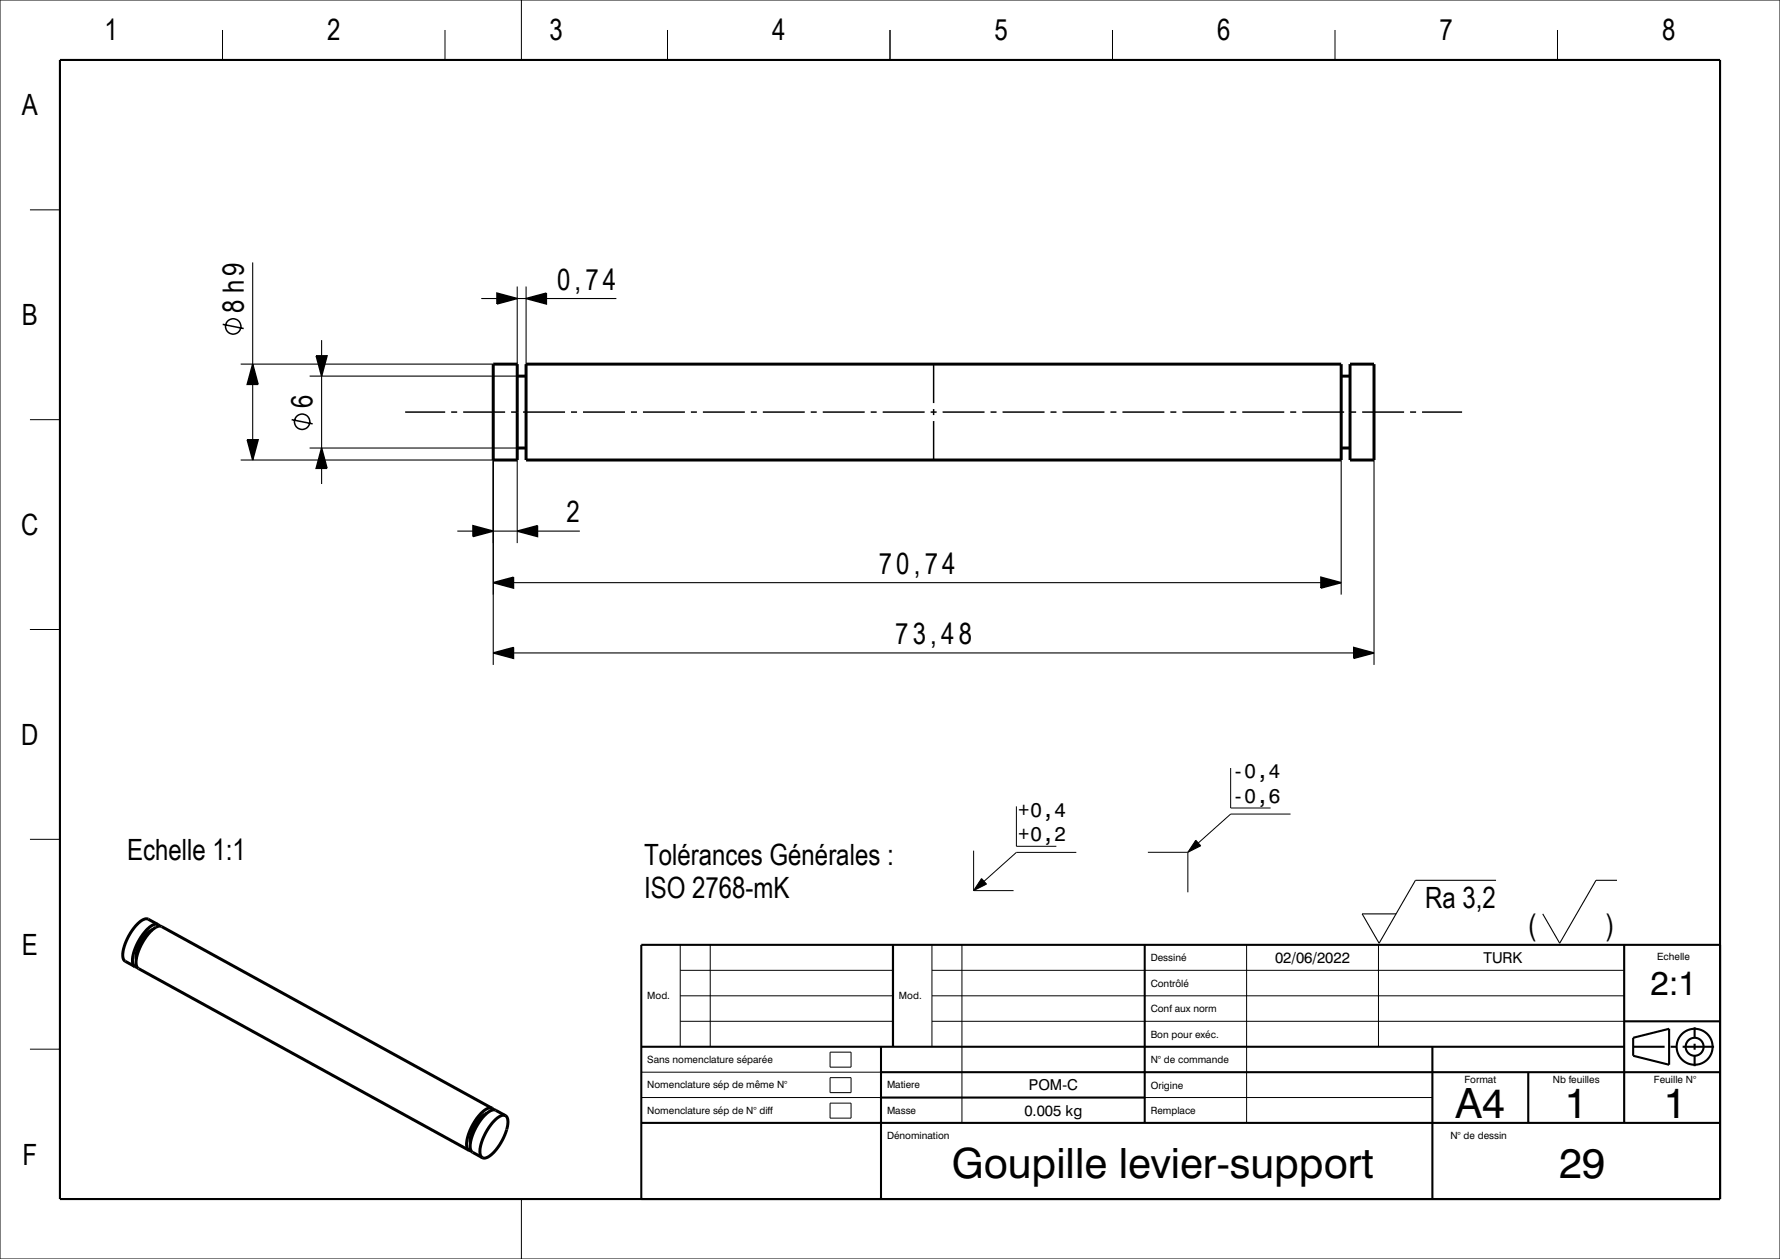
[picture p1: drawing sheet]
<svg xmlns="http://www.w3.org/2000/svg" width="297mm" height="210mm" viewBox="0 0 297 210" stroke-linecap="round" stroke-linejoin="round" font-family="sans-serif">
<g fill="#000">
<path d="M52.8 59.4h1.8l-.9 3.3z" fill-rule="evenodd"/>
<path d="M82.9 48.9l3.4 .9-3.4 .9z" fill-rule="evenodd"/>
<path d="M87.8 49.8l3.4-.9v1.8z" fill-rule="evenodd"/>
<path d="M41.3 73.4h1.8l-.9 3.3z" fill-rule="evenodd"/>
<path d="M42.2 60.7l.9 3.4h-1.8z" fill-rule="evenodd"/>
<path d="M53.7 74.7l.9 3.4h-1.8z" fill-rule="evenodd"/>
<path d="M78.9 87.7l3.4 .9-3.4 .9z" fill-rule="evenodd"/>
<path d="M82.3 97.2l3.4-.9v1.8z" fill-rule="evenodd"/>
<path d="M86.3 88.6l3.4-.9v1.8z" fill-rule="evenodd"/>
<path d="M220.4 96.3l3.4 .9-3.4 .9z" fill-rule="evenodd"/>
<path d="M82.3 108.9l3.4-.9v1.8z" fill-rule="evenodd"/>
<path d="M225.9 108l3.4 .9-3.4 .9z" fill-rule="evenodd"/>
<path d="M163.8 146.5l.8 1-2.1 1.1z" fill-rule="evenodd"/>
<path d="M199.5 140.1l.9 1-2.2 1.1z" fill-rule="evenodd"/>
</g>
<g fill="none" stroke="#000" stroke-width=".18">
<path d="M42.2 43.8v16.9M53.7 56.7v2.7M80.3 49.8h2.6M86.3 47.8v14.9h-34.6M86.3 49.8h1.5M87.8 47.8v14.9M91.2 49.8h11.6M40.2 76.7h42.1v34.2M40.2 60.7h42.1M42.2 64.1v9.3M51.7 74.7h34.6M53.7 62.7v12"/>
<path d="M53.7 78.1v2.6M86.3 76.7v13.9M223.8 76.7v22.5M229.3 76.7v34.2M76.3 88.6h2.6M82.3 88.6h4M85.7 97.2h134.7M89.7 88.6h7.1M85.7 108.9h140.2M249.6 146.8h-13.4l-6.1 10.5-2.8-4.9h5.6M269.8 146.8h-3.5l-6.1 10.5-2.8-4.9"/>
</g>
<g fill="none" stroke="#000" stroke-width=".5">
<path d="M82.3 60.7h4v16h-4zM86.3 74.7h1.5M86.3 62.7h1.5M87.8 60.7h136v16h-136zM223.8 74.7h1.5M223.8 62.7h1.5M225.3 60.7h4v16h-4zM25.5 155.1a5.7 5.7 0 0 0-2.8 4.9M26.4 154.2l-1.7-.9a2 2 0 0 0-2 1 7.9 7.9 0 0 0-2.2 5.5l.4 .5 1.6 .9M26.4 154.2a2 2 0 0 0-2 1 7.9 7.9 0 0 0-2.2 5.5l.3 .5M26.4 154.2l.2 .3M22.5 161.2l.4 .1"/>
<path d="M78.3 191.9l.3 .1M81.2 185.7a5.7 5.7 0 0 0-2.7 5M82.1 184.9l-55.1-30.4a1.98 1.98 0 0 0-2 1 8 8 0 0 0-2.3 5.5l.4 .6 55.2 30.3M82.1 184.9a2 2 0 0 0-2 1 7.9 7.9 0 0 0-2.2 5.4l.4 .6M82.1 184.9l.3 .2M84.3 186.1a1.99 1.99 0 0 0-2 1 7.8 7.8 0 0 0-2.2 5.5l.4 .5M84.3 186.1a1.87 1.87 0 0 1 .3 2.1 8.1 8.1 0 0 1-3.4 4.9l-.3 .1-.4-.1M84.3 186.1l-1.6-.9a2.01 2.01 0 0 0-2 1 7.9 7.9 0 0 0-2.2 5.5l.3 .5 1.7 .9"/>
</g>
<g fill="none" stroke="#000" stroke-width=".17">
<path d="M0 0h297v210h-297zM37.1 5v5M74.2 5v5M87 0v10M111.4 5v5M148.5 5v5M185.6 5v5M222.8 5v5M259.9 5v5M5 35h5M5 70h5M5 105h5"/>
<path d="M5 140h5M169.6 134.5v6.7h6.7M205.3 128.1v6.7h6.7M215.3 135.8h-10l-5.4 4.8M113.5 157.6v17M118.5 157.6v17M155.5 157.6v17M160.5 157.6v29.7M162.5 141.9v6.7M162.5 148.6h6.6M163.8 146.5l.8 1-2.1 1.1zM179.6 142.2h-10l-5.4 4.8"/>
<path d="M191.5 142.2h6.7M198.2 142.2v6.6M199.5 140.1l.9 1-2.2 1.1zM208 157.6v29.7M230 157.6v17M5 175h5M107 178.8h40M113.5 170.4h35.5M113.5 166.1h35.5M113.5 161.9h35.5M138.5 175.5h3.5v2.5h-3.5zM138.5 179.8h3.5v2.5h-3.5z"/>
<path d="M155.5 170.4h115.5M155.5 166.1h115.5M155.5 161.9h115.5M107 183.1h132M138.5 184h3.5v2.5h-3.5zM87 200v10"/>
</g>
<g fill="none" stroke="#000" stroke-width=".35">
<path d="M10 10h277v190h-277zM149 157.6v17M191 157.6v29.7M271 157.6v29.7M287 157.6h-180v42.4M107 174.6h164M147 174.6v25.4M147 178.8h140M239 174.6v25.4M255 178.8v8.5M271 170.4h16M272.5 174.6h5.2"/>
<path d="M272.5 173.1l6-1.5v6l-6-1.5zM278.8 174.6h.9M280.8 174.6h5.2M282.8 171.4v1.7M282.8 174.1v1M282.8 176.1v1.7M107 187.3h180M147 183.1h44"/>
<circle cx="282.8" cy="174.6" r="1.5"/>
<circle cx="282.8" cy="174.6" r="3"/>
</g>
<g fill="none" stroke="#000" stroke-width=".25">
<path d="M37.2 54.1l3.5 .7M52.8 59.4h1.8l-.9 3.3zM82.9 48.9l3.4 .9-3.4 .9zM87.8 49.8l3.4-.9v1.8zM41.3 73.4h1.8l-.9 3.3zM42.2 60.7l.9 3.4h-1.8zM48.7 70l3.5 .7M53.7 74.7l.9 3.4h-1.8zM67.6 68.7h6.7M75.3 68.7h1M77.3 68.7h7M85.3 68.7h1"/>
<path d="M87.3 68.7h7M95.3 68.7h1M97.3 68.7h7M105.3 68.7h1M107.3 68.7h7M115.3 68.7h1M117.3 68.7h7M125.3 68.7h1M127.3 68.7h7M135.3 68.7h1M137.3 68.7h7M145.3 68.7h1"/>
<path d="M147.3 68.7h7M155.3 68.7h1M155.8 60.7v6.5M155.8 68.2v1M155.8 70.2v6.5M157.3 68.7h7M165.3 68.7h1M167.3 68.7h7M175.3 68.7h1M177.3 68.7h7M185.3 68.7h1M187.3 68.7h7"/>
<path d="M195.3 68.7h1M197.3 68.7h7M205.3 68.7h1M207.3 68.7h7M215.3 68.7h1M217.3 68.7h7M225.3 68.7h1M227.3 68.7h7M235.3 68.7h1M237.3 68.7h6.7M78.9 87.7l3.4 .9-3.4 .9zM82.3 97.2l3.4-.9v1.8z"/>
<path d="M86.3 88.6l3.4-.9v1.8zM220.4 96.3l3.4 .9-3.4 .9zM82.3 108.9l3.4-.9v1.8zM225.9 108l3.4 .9-3.4 .9z"/>
<circle cx="38.9" cy="54.4" r="1.28"/>
<circle cx="50.4" cy="70.3" r="1.28"/>
</g>
<g font-size="7">
<text x="242.9" y="186.5">A4</text>
<text x="261.1" y="186.5">1</text>
<text x="277.6" y="186.5">1</text>
<text x="158.8" y="196.5">Goupille levier-support</text>
<text x="260.2" y="196.5">29</text>
</g>
<text font-size="5.6" x="275.4" y="166">2:1</text>
<g font-size="4.9">
<text x="17.4" y="6.7">1</text>
<text x="54.6" y="6.7">2</text>
<text x="91.7" y="6.7">3</text>
<text x="128.8" y="6.7">4</text>
<text x="165.9" y="6.7">5</text>
<text x="203.1" y="6.7">6</text>
<text x="240.2" y="6.7">7</text>
<text x="277.3" y="6.7">8</text>
<text x="3.7" y="19.2">A</text>
<text x="40.7" y="52.2" transform="rotate(-90 40.7 52.2)">8 h9</text>
<text x="92.9" y="48.3">0,74</text>
<text x="3.7" y="54.2">B</text>
<text x="52.2" y="68.1" transform="rotate(-90 52.2 68.1)">6</text>
<text x="3.6" y="89.2">C</text>
<text x="94.5" y="87.1">2</text>
<text x="146.6" y="95.7">70,74</text>
<text x="149.4" y="107.4">73,48</text>
<text x="3.6" y="124.2">D</text>
<text x="21.2" y="143.4">Echelle 1:1</text>
<text x="107.5" y="144.3">Tolérances Générales :</text>
<text x="107.5" y="149.8">ISO 2768-mK</text>
<text x="237.8" y="151.4">Ra 3,2</text>
<text x="255.1" y="155.9">(</text>
<text x="267.9" y="155.9">)</text>
<text x="3.7" y="159.2">E</text>
<text x="3.8" y="194.2">F</text>
</g>
<g font-size="3.4">
<text x="205.6" y="129.8">-0,4</text>
<text x="169.8" y="136.2">+0,4</text>
<text x="205.6" y="133.9">-0,6</text>
<text x="169.8" y="140.3">+0,2</text>
</g>
<g font-size="2.5">
<text x="212.7" y="160.6">02/06/2022</text>
<text x="247.5" y="160.6">TURK</text>
<text x="171.7" y="181.9">POM-C</text>
<text x="170.9" y="186.1">0.005 kg</text>
</g>
<g font-size="1.7">
<text x="192" y="160.3">Dessiné</text>
<text x="276.5" y="160.2">Echelle</text>
<text x="108" y="166.7">Mod.</text>
<text x="150" y="166.7">Mod.</text>
<text x="192" y="164.6">Contrôlé</text>
<text x="192" y="173.1">Bon pour exéc.</text>
<text x="192" y="168.8">Conf aux norm</text>
<text x="108" y="177.3">Sans nomenclature séparée</text>
<text x="192" y="177.3">N° de commande</text>
<text x="108" y="181.6">Nomenclature sép de même N°</text>
<text x="108" y="185.8">Nomenclature sép de N° diff</text>
<text x="148" y="185.8">Masse</text>
<text x="148" y="181.6">Matiere</text>
<text x="192" y="185.8">Remplace</text>
<text x="192" y="181.6">Origine</text>
<text x="244.3" y="180.6">Format</text>
<text x="259.1" y="180.6">Nb feuilles</text>
<text x="276" y="180.6">Feuille N°</text>
<text x="148" y="189.9">Dénomination</text>
<text x="242" y="189.9">N° de dessin</text>
</g>
</svg>
